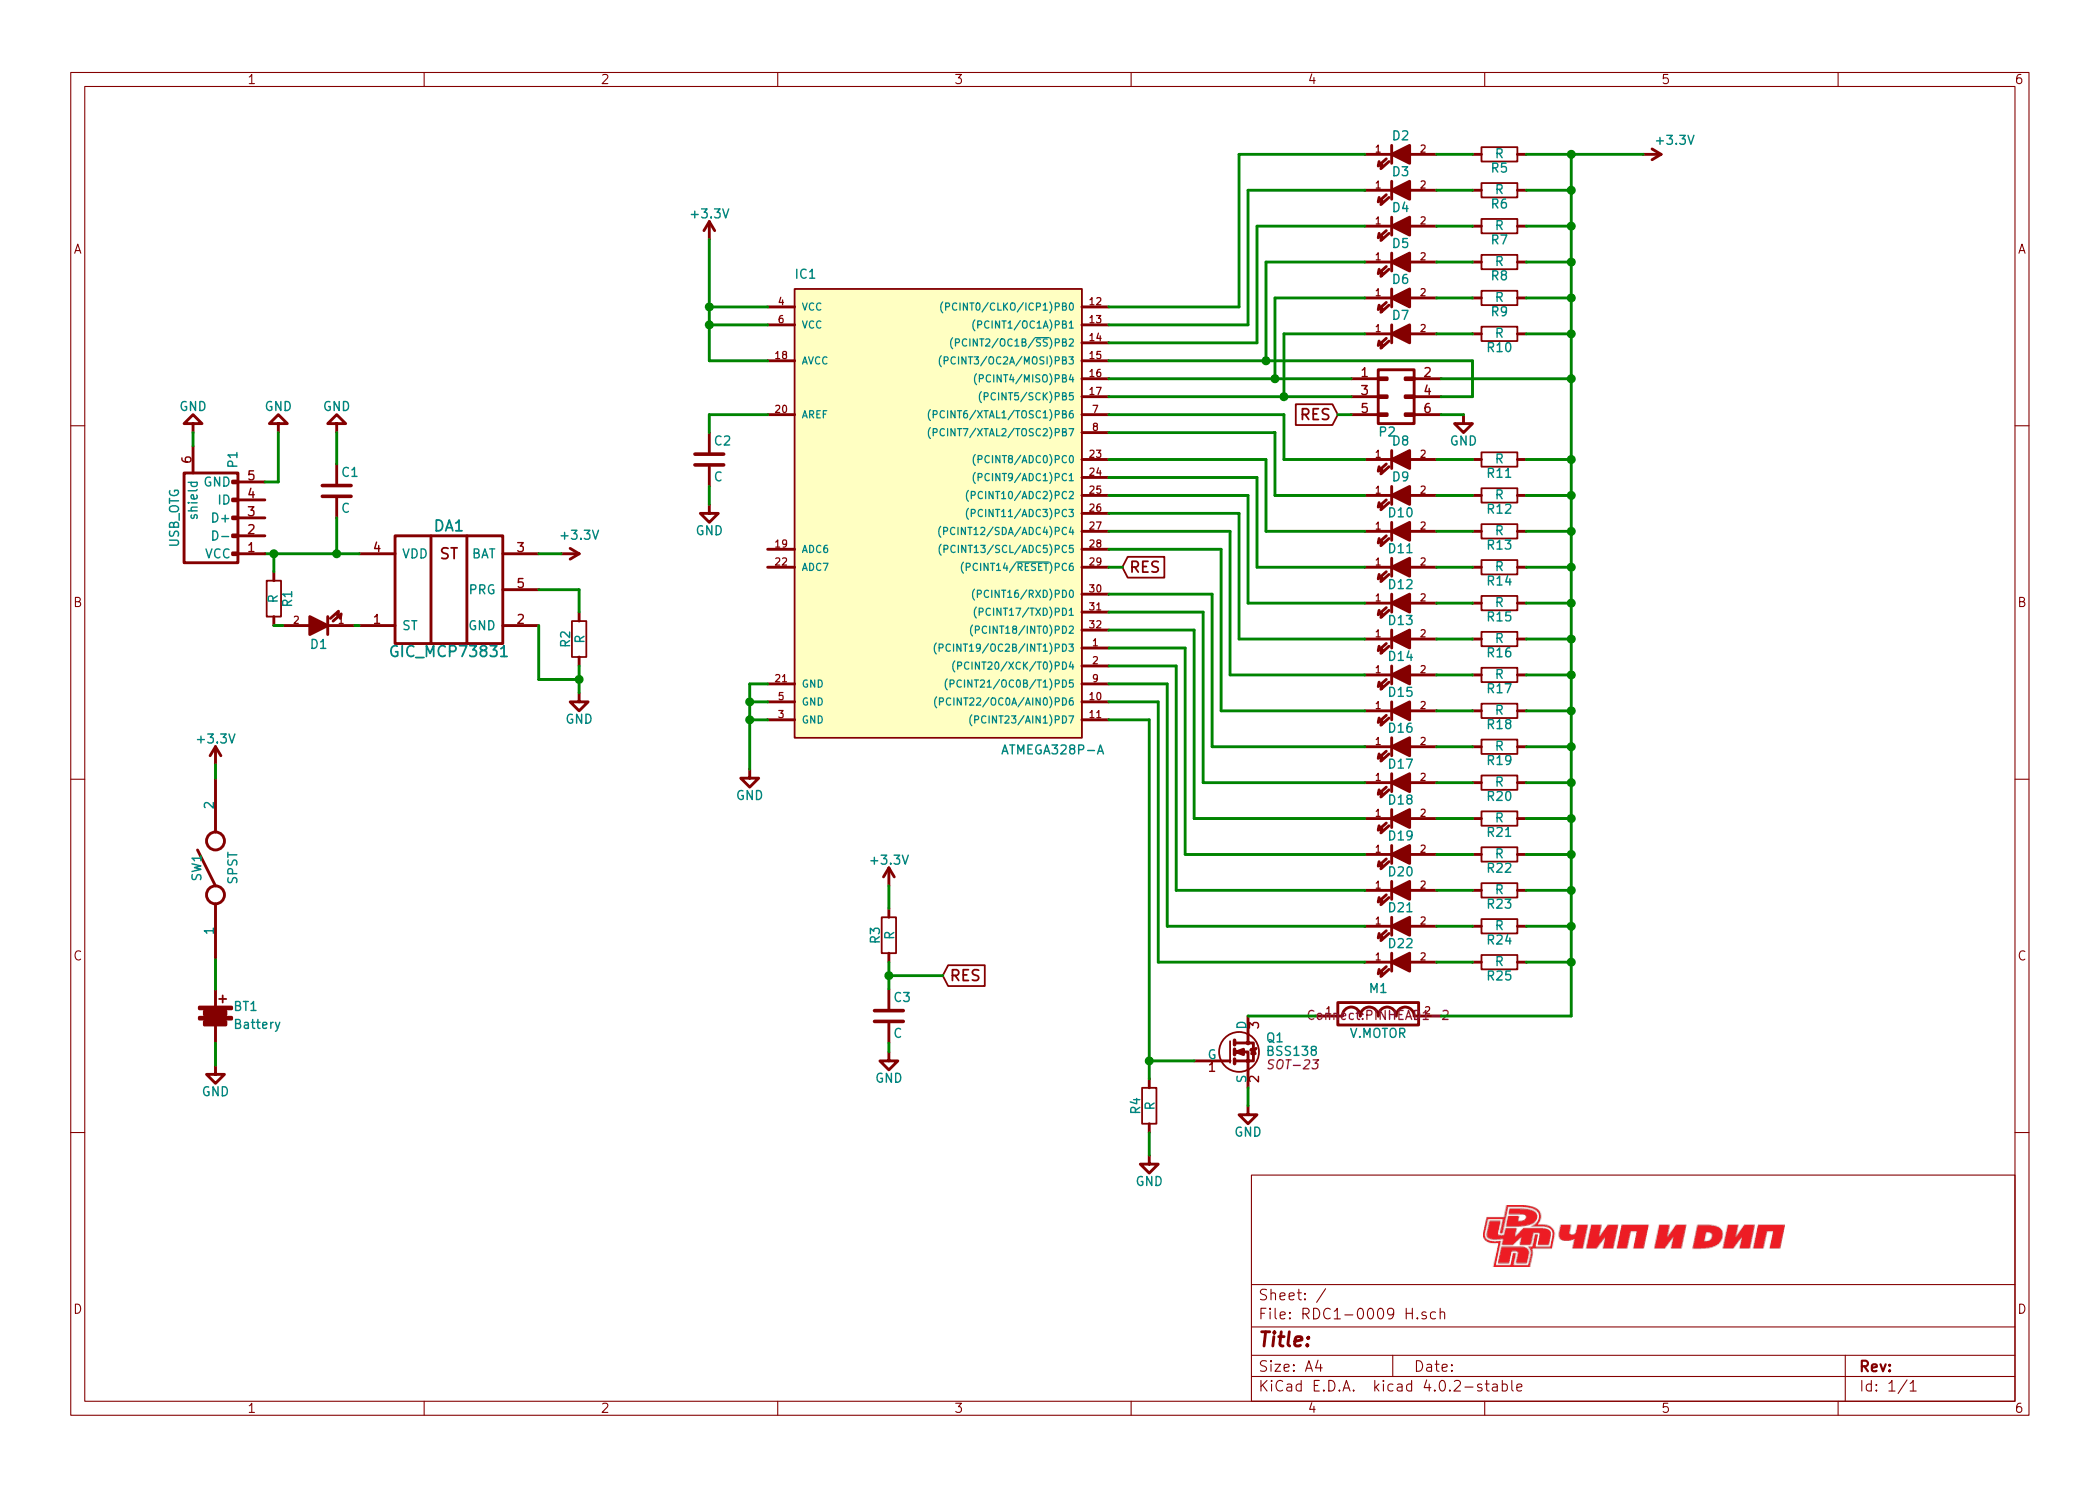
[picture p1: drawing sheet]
EESchema Schematic File Version 2
LIBS:power
LIBS:device
LIBS:transistors
LIBS:conn
LIBS:linear
LIBS:regul
LIBS:74xx
LIBS:cmos4000
LIBS:adc-dac
LIBS:memory
LIBS:xilinx
LIBS:microcontrollers
LIBS:dsp
LIBS:microchip
LIBS:analog_switches
LIBS:motorola
LIBS:texas
LIBS:intel
LIBS:audio
LIBS:interface
LIBS:digital-audio
LIBS:philips
LIBS:display
LIBS:cypress
LIBS:siliconi
LIBS:opto
LIBS:atmel
LIBS:contrib
LIBS:valves
LIBS:RDC1-0009 H-cache
EELAYER 25 0
EELAYER END
$Descr A4 11693 8268
encoding utf-8
Sheet 1 1
Title ""
Date ""
Rev ""
Comp ""
Comment1 ""
Comment2 ""
Comment3 ""
Comment4 ""
$EndDescr
$Comp
L ATMEGA328P-A IC1
U 1 1
P 5175 2800
F 0 "IC1" H 4425 4050 50  0000 L BNN
F 1 "ATMEGA328P-A" H 5575 1400 50  0000 L BNN
F 2 "Housings_QFP:LQFP-32_7x7mm_Pitch0.8mm" H 5175 2800 50  0001 C CIN
F 3 "" H 5175 2800 50  0000 C CNN
	1    5175 2800
	1    0    0    -1  
$EndComp
$Comp
L CONN_02X03 P2
U 1 1
P 7775 2200
F 0 "P2" H 7725 2000 50  0000 C CNN
F 1 "CONN_02X03" H 7775 2000 50  0001 C CNN
F 2 "NewComponents:Pin_Header_Straight_2x03_mm" H 7775 1000 50  0001 C CNN
F 3 "" H 7775 1000 50  0000 C CNN
	1    7775 2200
	1    0    0    -1  
$EndComp
$Comp
L LED D7
U 1 1
P 7800 1850
F 0 "D7" H 7800 1950 50  0000 C CNN
F 1 "LED" H 7800 1750 50  0001 C CNN
F 2 "LEDs:LED_0805" H 7800 1850 50  0001 C CNN
F 3 "" H 7800 1850 50  0000 C CNN
	1    7800 1850
	1    0    0    -1  
$EndComp
$Comp
L R R10
U 1 1
P 8350 1850
F 0 "R10" V 8430 1850 50  0000 C CNN
F 1 "R" V 8350 1850 50  0000 C CNN
F 2 "R_0805_HandSoldering" V 8280 1850 50  0001 C CNN
F 3 "" H 8350 1850 50  0000 C CNN
	1    8350 1850
	0    1    1    0   
$EndComp
$Comp
L LED D6
U 1 1
P 7800 1650
F 0 "D6" H 7800 1750 50  0000 C CNN
F 1 "LED" H 7800 1550 50  0001 C CNN
F 2 "LEDs:LED_0805" H 7800 1650 50  0001 C CNN
F 3 "" H 7800 1650 50  0000 C CNN
	1    7800 1650
	1    0    0    -1  
$EndComp
$Comp
L LED D5
U 1 1
P 7800 1450
F 0 "D5" H 7800 1550 50  0000 C CNN
F 1 "LED" H 7800 1350 50  0001 C CNN
F 2 "LEDs:LED_0805" H 7800 1450 50  0001 C CNN
F 3 "" H 7800 1450 50  0000 C CNN
	1    7800 1450
	1    0    0    -1  
$EndComp
$Comp
L LED D4
U 1 1
P 7800 1250
F 0 "D4" H 7800 1350 50  0000 C CNN
F 1 "LED" H 7800 1150 50  0001 C CNN
F 2 "LEDs:LED_0805" H 7800 1250 50  0001 C CNN
F 3 "" H 7800 1250 50  0000 C CNN
	1    7800 1250
	1    0    0    -1  
$EndComp
$Comp
L LED D3
U 1 1
P 7800 1050
F 0 "D3" H 7800 1150 50  0000 C CNN
F 1 "LED" H 7800 950 50  0001 C CNN
F 2 "LEDs:LED_0805" H 7800 1050 50  0001 C CNN
F 3 "" H 7800 1050 50  0000 C CNN
	1    7800 1050
	1    0    0    -1  
$EndComp
$Comp
L LED D2
U 1 1
P 7800 850
F 0 "D2" H 7800 950 50  0000 C CNN
F 1 "LED" H 7800 750 50  0001 C CNN
F 2 "LEDs:LED_0805" H 7800 850 50  0001 C CNN
F 3 "" H 7800 850 50  0000 C CNN
	1    7800 850 
	1    0    0    -1  
$EndComp
Text GLabel 7450 2300 0    60   Input ~ 0
RES
Text GLabel 6250 3150 2    60   Input ~ 0
RES
$Comp
L LED D8
U 1 1
P 7800 2550
F 0 "D8" H 7800 2650 50  0000 C CNN
F 1 "LED" H 7800 2450 50  0001 C CNN
F 2 "LEDs:LED_0805" H 7800 2550 50  0001 C CNN
F 3 "" H 7800 2550 50  0000 C CNN
	1    7800 2550
	1    0    0    -1  
$EndComp
$Comp
L LED D9
U 1 1
P 7800 2750
F 0 "D9" H 7800 2850 50  0000 C CNN
F 1 "LED" H 7800 2650 50  0001 C CNN
F 2 "LEDs:LED_0805" H 7800 2750 50  0001 C CNN
F 3 "" H 7800 2750 50  0000 C CNN
	1    7800 2750
	1    0    0    -1  
$EndComp
$Comp
L LED D10
U 1 1
P 7800 2950
F 0 "D10" H 7800 3050 50  0000 C CNN
F 1 "LED" H 7800 2850 50  0001 C CNN
F 2 "LEDs:LED_0805" H 7800 2950 50  0001 C CNN
F 3 "" H 7800 2950 50  0000 C CNN
	1    7800 2950
	1    0    0    -1  
$EndComp
$Comp
L LED D11
U 1 1
P 7800 3150
F 0 "D11" H 7800 3250 50  0000 C CNN
F 1 "LED" H 7800 3050 50  0001 C CNN
F 2 "LEDs:LED_0805" H 7800 3150 50  0001 C CNN
F 3 "" H 7800 3150 50  0000 C CNN
	1    7800 3150
	1    0    0    -1  
$EndComp
$Comp
L LED D12
U 1 1
P 7800 3350
F 0 "D12" H 7800 3450 50  0000 C CNN
F 1 "LED" H 7800 3250 50  0001 C CNN
F 2 "LEDs:LED_0805" H 7800 3350 50  0001 C CNN
F 3 "" H 7800 3350 50  0000 C CNN
	1    7800 3350
	1    0    0    -1  
$EndComp
$Comp
L LED D13
U 1 1
P 7800 3550
F 0 "D13" H 7800 3650 50  0000 C CNN
F 1 "LED" H 7800 3450 50  0001 C CNN
F 2 "LEDs:LED_0805" H 7800 3550 50  0001 C CNN
F 3 "" H 7800 3550 50  0000 C CNN
	1    7800 3550
	1    0    0    -1  
$EndComp
$Comp
L LED D14
U 1 1
P 7800 3750
F 0 "D14" H 7800 3850 50  0000 C CNN
F 1 "LED" H 7800 3650 50  0001 C CNN
F 2 "LEDs:LED_0805" H 7800 3750 50  0001 C CNN
F 3 "" H 7800 3750 50  0000 C CNN
	1    7800 3750
	1    0    0    -1  
$EndComp
$Comp
L LED D15
U 1 1
P 7800 3950
F 0 "D15" H 7800 4050 50  0000 C CNN
F 1 "LED" H 7800 3850 50  0001 C CNN
F 2 "LEDs:LED_0805" H 7800 3950 50  0001 C CNN
F 3 "" H 7800 3950 50  0000 C CNN
	1    7800 3950
	1    0    0    -1  
$EndComp
$Comp
L LED D16
U 1 1
P 7800 4150
F 0 "D16" H 7800 4250 50  0000 C CNN
F 1 "LED" H 7800 4050 50  0001 C CNN
F 2 "LEDs:LED_0805" H 7800 4150 50  0001 C CNN
F 3 "" H 7800 4150 50  0000 C CNN
	1    7800 4150
	1    0    0    -1  
$EndComp
$Comp
L LED D17
U 1 1
P 7800 4350
F 0 "D17" H 7800 4450 50  0000 C CNN
F 1 "LED" H 7800 4250 50  0001 C CNN
F 2 "LEDs:LED_0805" H 7800 4350 50  0001 C CNN
F 3 "" H 7800 4350 50  0000 C CNN
	1    7800 4350
	1    0    0    -1  
$EndComp
$Comp
L LED D18
U 1 1
P 7800 4550
F 0 "D18" H 7800 4650 50  0000 C CNN
F 1 "LED" H 7800 4450 50  0001 C CNN
F 2 "LEDs:LED_0805" H 7800 4550 50  0001 C CNN
F 3 "" H 7800 4550 50  0000 C CNN
	1    7800 4550
	1    0    0    -1  
$EndComp
$Comp
L LED D19
U 1 1
P 7800 4750
F 0 "D19" H 7800 4850 50  0000 C CNN
F 1 "LED" H 7800 4650 50  0001 C CNN
F 2 "LEDs:LED_0805" H 7800 4750 50  0001 C CNN
F 3 "" H 7800 4750 50  0000 C CNN
	1    7800 4750
	1    0    0    -1  
$EndComp
$Comp
L LED D20
U 1 1
P 7800 4950
F 0 "D20" H 7800 5050 50  0000 C CNN
F 1 "LED" H 7800 4850 50  0001 C CNN
F 2 "LEDs:LED_0805" H 7800 4950 50  0001 C CNN
F 3 "" H 7800 4950 50  0000 C CNN
	1    7800 4950
	1    0    0    -1  
$EndComp
$Comp
L LED D21
U 1 1
P 7800 5150
F 0 "D21" H 7800 5250 50  0000 C CNN
F 1 "LED" H 7800 5050 50  0001 C CNN
F 2 "LEDs:LED_0805" H 7800 5150 50  0001 C CNN
F 3 "" H 7800 5150 50  0000 C CNN
	1    7800 5150
	1    0    0    -1  
$EndComp
$Comp
L LED D22
U 1 1
P 7800 5350
F 0 "D22" H 7800 5450 50  0000 C CNN
F 1 "LED" H 7800 5250 50  0001 C CNN
F 2 "LEDs:LED_0805" H 7800 5350 50  0001 C CNN
F 3 "" H 7800 5350 50  0000 C CNN
	1    7800 5350
	1    0    0    -1  
$EndComp
$Comp
L R R4
U 1 1
P 6400 6150
F 0 "R4" V 6480 6150 50  0000 C CNN
F 1 "R" V 6400 6150 50  0000 C CNN
F 2 "R_0805_HandSoldering" V 6330 6150 50  0001 C CNN
F 3 "" H 6400 6150 50  0000 C CNN
	1    6400 6150
	-1   0    0    1   
$EndComp
$Comp
L BSS138 Q1
U 1 1
P 6850 5850
F 0 "Q1" H 7050 5925 50  0000 L CNN
F 1 "BSS138" H 7050 5850 50  0000 L CNN
F 2 "SOT-23" H 7050 5775 50  0000 L CIN
F 3 "" H 6850 5850 50  0000 L CNN
	1    6850 5850
	1    0    0    -1  
$EndComp
$Comp
L GND #PWR13
U 1 1
P 6400 6425
F 0 "#PWR13" H 6400 6175 50  0001 C CNN
F 1 "GND" H 6400 6275 50  0000 C CNN
F 2 "" H 6400 6425 50  0000 C CNN
F 3 "" H 6400 6425 50  0000 C CNN
	1    6400 6425
	1    0    0    -1  
$EndComp
$Comp
L GND #PWR14
U 1 1
P 6950 6150
F 0 "#PWR14" H 6950 5900 50  0001 C CNN
F 1 "GND" H 6950 6000 50  0000 C CNN
F 2 "" H 6950 6150 50  0000 C CNN
F 3 "" H 6950 6150 50  0000 C CNN
	1    6950 6150
	1    0    0    -1  
$EndComp
$Comp
L GND #PWR10
U 1 1
P 4175 4275
F 0 "#PWR10" H 4175 4025 50  0001 C CNN
F 1 "GND" H 4175 4125 50  0000 C CNN
F 2 "" H 4175 4275 50  0000 C CNN
F 3 "" H 4175 4275 50  0000 C CNN
	1    4175 4275
	1    0    0    -1  
$EndComp
$Comp
L FILTER M1
U 1 1
P 7675 5650
F 0 "M1" H 7675 5800 50  0000 C CNN
F 1 "V.MOTOR" H 7675 5550 50  0000 C CNN
F 2 "Connect:PINHEAD1-2" H 7675 5650 50  0000 C CNN
F 3 "" H 7675 5650 50  0000 C CNN
	1    7675 5650
	1    0    0    -1  
$EndComp
$Comp
L R R9
U 1 1
P 8350 1650
F 0 "R9" V 8430 1650 50  0000 C CNN
F 1 "R" V 8350 1650 50  0000 C CNN
F 2 "R_0805_HandSoldering" V 8280 1650 50  0001 C CNN
F 3 "" H 8350 1650 50  0000 C CNN
	1    8350 1650
	0    1    1    0   
$EndComp
$Comp
L R R8
U 1 1
P 8350 1450
F 0 "R8" V 8430 1450 50  0000 C CNN
F 1 "R" V 8350 1450 50  0000 C CNN
F 2 "R_0805_HandSoldering" V 8280 1450 50  0001 C CNN
F 3 "" H 8350 1450 50  0000 C CNN
	1    8350 1450
	0    1    1    0   
$EndComp
$Comp
L R R7
U 1 1
P 8350 1250
F 0 "R7" V 8430 1250 50  0000 C CNN
F 1 "R" V 8350 1250 50  0000 C CNN
F 2 "R_0805_HandSoldering" V 8280 1250 50  0001 C CNN
F 3 "" H 8350 1250 50  0000 C CNN
	1    8350 1250
	0    1    1    0   
$EndComp
$Comp
L R R6
U 1 1
P 8350 1050
F 0 "R6" V 8430 1050 50  0000 C CNN
F 1 "R" V 8350 1050 50  0000 C CNN
F 2 "R_0805_HandSoldering" V 8280 1050 50  0001 C CNN
F 3 "" H 8350 1050 50  0000 C CNN
	1    8350 1050
	0    1    1    0   
$EndComp
$Comp
L R R5
U 1 1
P 8350 850
F 0 "R5" V 8430 850 50  0000 C CNN
F 1 "R" V 8350 850 50  0000 C CNN
F 2 "Resistors_SMD:R_0805_HandSoldering" V 8280 850 50  0001 C CNN
F 3 "" H 8350 850 50  0000 C CNN
	1    8350 850 
	0    1    1    0   
$EndComp
$Comp
L GND #PWR15
U 1 1
P 8150 2300
F 0 "#PWR15" H 8150 2050 50  0001 C CNN
F 1 "GND" H 8150 2150 50  0000 C CNN
F 2 "" H 8150 2300 50  0000 C CNN
F 3 "" H 8150 2300 50  0000 C CNN
	1    8150 2300
	1    0    0    -1  
$EndComp
$Comp
L R R11
U 1 1
P 8350 2550
F 0 "R11" V 8430 2550 50  0000 C CNN
F 1 "R" V 8350 2550 50  0000 C CNN
F 2 "R_0805_HandSoldering" V 8280 2550 50  0001 C CNN
F 3 "" H 8350 2550 50  0000 C CNN
	1    8350 2550
	0    1    1    0   
$EndComp
$Comp
L R R17
U 1 1
P 8350 3750
F 0 "R17" V 8430 3750 50  0000 C CNN
F 1 "R" V 8350 3750 50  0000 C CNN
F 2 "R_0805_HandSoldering" V 8280 3750 50  0001 C CNN
F 3 "" H 8350 3750 50  0000 C CNN
	1    8350 3750
	0    1    1    0   
$EndComp
$Comp
L R R16
U 1 1
P 8350 3550
F 0 "R16" V 8430 3550 50  0000 C CNN
F 1 "R" V 8350 3550 50  0000 C CNN
F 2 "R_0805_HandSoldering" V 8280 3550 50  0001 C CNN
F 3 "" H 8350 3550 50  0000 C CNN
	1    8350 3550
	0    1    1    0   
$EndComp
$Comp
L R R15
U 1 1
P 8350 3350
F 0 "R15" V 8430 3350 50  0000 C CNN
F 1 "R" V 8350 3350 50  0000 C CNN
F 2 "R_0805_HandSoldering" V 8280 3350 50  0001 C CNN
F 3 "" H 8350 3350 50  0000 C CNN
	1    8350 3350
	0    1    1    0   
$EndComp
$Comp
L R R14
U 1 1
P 8350 3150
F 0 "R14" V 8430 3150 50  0000 C CNN
F 1 "R" V 8350 3150 50  0000 C CNN
F 2 "R_0805_HandSoldering" V 8280 3150 50  0001 C CNN
F 3 "" H 8350 3150 50  0000 C CNN
	1    8350 3150
	0    1    1    0   
$EndComp
$Comp
L R R13
U 1 1
P 8350 2950
F 0 "R13" V 8430 2950 50  0000 C CNN
F 1 "R" V 8350 2950 50  0000 C CNN
F 2 "R_0805_HandSoldering" V 8280 2950 50  0001 C CNN
F 3 "" H 8350 2950 50  0000 C CNN
	1    8350 2950
	0    1    1    0   
$EndComp
$Comp
L R R12
U 1 1
P 8350 2750
F 0 "R12" V 8430 2750 50  0000 C CNN
F 1 "R" V 8350 2750 50  0000 C CNN
F 2 "R_0805_HandSoldering" V 8280 2750 50  0001 C CNN
F 3 "" H 8350 2750 50  0000 C CNN
	1    8350 2750
	0    1    1    0   
$EndComp
$Comp
L R R18
U 1 1
P 8350 3950
F 0 "R18" V 8430 3950 50  0000 C CNN
F 1 "R" V 8350 3950 50  0000 C CNN
F 2 "R_0805_HandSoldering" V 8280 3950 50  0001 C CNN
F 3 "" H 8350 3950 50  0000 C CNN
	1    8350 3950
	0    1    1    0   
$EndComp
$Comp
L R R24
U 1 1
P 8350 5150
F 0 "R24" V 8430 5150 50  0000 C CNN
F 1 "R" V 8350 5150 50  0000 C CNN
F 2 "R_0805_HandSoldering" V 8280 5150 50  0001 C CNN
F 3 "" H 8350 5150 50  0000 C CNN
	1    8350 5150
	0    1    1    0   
$EndComp
$Comp
L R R23
U 1 1
P 8350 4950
F 0 "R23" V 8430 4950 50  0000 C CNN
F 1 "R" V 8350 4950 50  0000 C CNN
F 2 "R_0805_HandSoldering" V 8280 4950 50  0001 C CNN
F 3 "" H 8350 4950 50  0000 C CNN
	1    8350 4950
	0    1    1    0   
$EndComp
$Comp
L R R22
U 1 1
P 8350 4750
F 0 "R22" V 8430 4750 50  0000 C CNN
F 1 "R" V 8350 4750 50  0000 C CNN
F 2 "R_0805_HandSoldering" V 8280 4750 50  0001 C CNN
F 3 "" H 8350 4750 50  0000 C CNN
	1    8350 4750
	0    1    1    0   
$EndComp
$Comp
L R R21
U 1 1
P 8350 4550
F 0 "R21" V 8430 4550 50  0000 C CNN
F 1 "R" V 8350 4550 50  0000 C CNN
F 2 "R_0805_HandSoldering" V 8280 4550 50  0001 C CNN
F 3 "" H 8350 4550 50  0000 C CNN
	1    8350 4550
	0    1    1    0   
$EndComp
$Comp
L R R20
U 1 1
P 8350 4350
F 0 "R20" V 8430 4350 50  0000 C CNN
F 1 "R" V 8350 4350 50  0000 C CNN
F 2 "R_0805_HandSoldering" V 8280 4350 50  0001 C CNN
F 3 "" H 8350 4350 50  0000 C CNN
	1    8350 4350
	0    1    1    0   
$EndComp
$Comp
L R R19
U 1 1
P 8350 4150
F 0 "R19" V 8430 4150 50  0000 C CNN
F 1 "R" V 8350 4150 50  0000 C CNN
F 2 "R_0805_HandSoldering" V 8280 4150 50  0001 C CNN
F 3 "" H 8350 4150 50  0000 C CNN
	1    8350 4150
	0    1    1    0   
$EndComp
$Comp
L R R25
U 1 1
P 8350 5350
F 0 "R25" V 8430 5350 50  0000 C CNN
F 1 "R" V 8350 5350 50  0000 C CNN
F 2 "R_0805_HandSoldering" V 8280 5350 50  0001 C CNN
F 3 "" H 8350 5350 50  0000 C CNN
	1    8350 5350
	0    1    1    0   
$EndComp
$Comp
L C C2
U 1 1
P 3950 2550
F 0 "C2" H 3975 2650 50  0000 L CNN
F 1 "C" H 3975 2450 50  0000 L CNN
F 2 "Capacitors_SMD:C_0805_HandSoldering" H 3988 2400 50  0001 C CNN
F 3 "" H 3950 2550 50  0000 C CNN
	1    3950 2550
	1    0    0    -1  
$EndComp
$Comp
L GND #PWR9
U 1 1
P 3950 2800
F 0 "#PWR9" H 3950 2550 50  0001 C CNN
F 1 "GND" H 3950 2650 50  0000 C CNN
F 2 "" H 3950 2800 50  0000 C CNN
F 3 "" H 3950 2800 50  0000 C CNN
	1    3950 2800
	1    0    0    -1  
$EndComp
$Comp
L R R3
U 1 1
P 4950 5200
F 0 "R3" V 5030 5200 50  0000 C CNN
F 1 "R" V 4950 5200 50  0000 C CNN
F 2 "R_0805_HandSoldering" V 4880 5200 50  0001 C CNN
F 3 "" H 4950 5200 50  0000 C CNN
	1    4950 5200
	-1   0    0    1   
$EndComp
$Comp
L C C3
U 1 1
P 4950 5650
F 0 "C3" H 4975 5750 50  0000 L CNN
F 1 "C" H 4975 5550 50  0000 L CNN
F 2 "Capacitors_SMD:C_0805_HandSoldering" H 4988 5500 50  0001 C CNN
F 3 "" H 4950 5650 50  0000 C CNN
	1    4950 5650
	1    0    0    -1  
$EndComp
$Comp
L GND #PWR12
U 1 1
P 4950 5850
F 0 "#PWR12" H 4950 5600 50  0001 C CNN
F 1 "GND" H 4950 5700 50  0000 C CNN
F 2 "" H 4950 5850 50  0000 C CNN
F 3 "" H 4950 5850 50  0000 C CNN
	1    4950 5850
	1    0    0    -1  
$EndComp
Text GLabel 5250 5425 2    60   Input ~ 0
RES
$Comp
L Battery BT1
U 1 1
P 1200 5650
F 0 "BT1" H 1300 5700 50  0000 L CNN
F 1 "Battery" H 1300 5600 50  0000 L CNN
F 2 "NewComponents:Pin_Header_Straight_1x02_mm" V 1200 5690 50  0001 C CNN
F 3 "" V 1200 5690 50  0000 C CNN
	1    1200 5650
	1    0    0    -1  
$EndComp
$Comp
L GND #PWR5
U 1 1
P 1200 5925
F 0 "#PWR5" H 1200 5675 50  0001 C CNN
F 1 "GND" H 1200 5775 50  0000 C CNN
F 2 "" H 1200 5925 50  0000 C CNN
F 3 "" H 1200 5925 50  0000 C CNN
	1    1200 5925
	1    0    0    -1  
$EndComp
$Comp
L +3.3V #PWR8
U 1 1
P 3950 1325
F 0 "#PWR8" H 3950 1175 50  0001 C CNN
F 1 "+3.3V" H 3950 1465 50  0000 C CNN
F 2 "" H 3950 1325 50  0000 C CNN
F 3 "" H 3950 1325 50  0000 C CNN
	1    3950 1325
	1    0    0    -1  
$EndComp
$Comp
L +3.3V #PWR16
U 1 1
P 9150 850
F 0 "#PWR16" H 9150 700 50  0001 C CNN
F 1 "+3.3V" V 9075 1025 50  0000 C CNN
F 2 "" H 9150 850 50  0000 C CNN
F 3 "" H 9150 850 50  0000 C CNN
	1    9150 850 
	0    1    1    0   
$EndComp
$Comp
L +3.3V #PWR11
U 1 1
P 4950 4925
F 0 "#PWR11" H 4950 4775 50  0001 C CNN
F 1 "+3.3V" H 4950 5065 50  0000 C CNN
F 2 "" H 4950 4925 50  0000 C CNN
F 3 "" H 4950 4925 50  0000 C CNN
	1    4950 4925
	1    0    0    -1  
$EndComp
$Comp
L GIC_MCP73831 DA1
U 1 1
P 2000 3075
F 0 "DA1" H 2500 3225 60  0000 C CNN
F 1 "GIC_MCP73831" H 2500 2525 60  0000 C CNN
F 2 "NewComponents:SOT-23-5_mm" H 2000 3075 60  0001 C CNN
F 3 "" H 2000 3075 60  0000 C CNN
	1    2000 3075
	1    0    0    -1  
$EndComp
$Comp
L R R2
U 1 1
P 3225 3550
F 0 "R2" V 3305 3550 50  0000 C CNN
F 1 "R" V 3225 3550 50  0000 C CNN
F 2 "R_0805_HandSoldering" V 3155 3550 50  0001 C CNN
F 3 "" H 3225 3550 50  0000 C CNN
	1    3225 3550
	-1   0    0    1   
$EndComp
$Comp
L GND #PWR7
U 1 1
P 3225 3850
F 0 "#PWR7" H 3225 3600 50  0001 C CNN
F 1 "GND" H 3225 3700 50  0000 C CNN
F 2 "" H 3225 3850 50  0000 C CNN
F 3 "" H 3225 3850 50  0000 C CNN
	1    3225 3850
	1    0    0    -1  
$EndComp
Wire Wire Line
	6175 2100 7525 2100
Wire Wire Line
	6175 2200 7525 2200
Wire Wire Line
	8025 2200 8200 2200
Wire Wire Line
	8200 2200 8200 2000
Wire Wire Line
	7450 2300 7525 2300
Wire Wire Line
	6175 3150 6250 3150
Wire Wire Line
	7600 2550 7150 2550
Wire Wire Line
	7150 2550 7150 2300
Wire Wire Line
	7150 2300 6175 2300
Wire Wire Line
	7600 2750 7100 2750
Wire Wire Line
	7100 2750 7100 2400
Wire Wire Line
	7100 2400 6175 2400
Wire Wire Line
	7600 2950 7050 2950
Wire Wire Line
	7050 2950 7050 2550
Wire Wire Line
	7050 2550 6175 2550
Wire Wire Line
	7600 3150 7000 3150
Wire Wire Line
	7000 3150 7000 2650
Wire Wire Line
	7000 2650 6175 2650
Wire Wire Line
	7600 3350 6950 3350
Wire Wire Line
	6950 3350 6950 2750
Wire Wire Line
	6950 2750 6175 2750
Wire Wire Line
	7600 3550 6900 3550
Wire Wire Line
	6900 3550 6900 2850
Wire Wire Line
	6900 2850 6175 2850
Wire Wire Line
	7600 3750 6850 3750
Wire Wire Line
	6850 3750 6850 2950
Wire Wire Line
	6850 2950 6175 2950
Wire Wire Line
	7600 3950 6800 3950
Wire Wire Line
	6800 3950 6800 3050
Wire Wire Line
	6800 3050 6175 3050
Wire Wire Line
	8200 2000 6175 2000
Wire Wire Line
	7600 1850 7150 1850
Wire Wire Line
	7150 1850 7150 2200
Connection ~ 7150 2200
Wire Wire Line
	7600 1650 7100 1650
Wire Wire Line
	7100 1650 7100 2100
Connection ~ 7100 2100
Wire Wire Line
	7600 1450 7050 1450
Wire Wire Line
	7050 1450 7050 2000
Connection ~ 7050 2000
Wire Wire Line
	7600 1250 7000 1250
Wire Wire Line
	7000 1250 7000 1900
Wire Wire Line
	7000 1900 6175 1900
Wire Wire Line
	7600 1050 6950 1050
Wire Wire Line
	6950 1050 6950 1800
Wire Wire Line
	6950 1800 6175 1800
Wire Wire Line
	7600 850  6900 850 
Wire Wire Line
	6900 850  6900 1700
Wire Wire Line
	6900 1700 6175 1700
Wire Wire Line
	7600 4150 6750 4150
Wire Wire Line
	6750 4150 6750 3300
Wire Wire Line
	6750 3300 6175 3300
Wire Wire Line
	7600 4350 6700 4350
Wire Wire Line
	6700 4350 6700 3400
Wire Wire Line
	6700 3400 6175 3400
Wire Wire Line
	7600 4550 6650 4550
Wire Wire Line
	6650 4550 6650 3500
Wire Wire Line
	6650 3500 6175 3500
Wire Wire Line
	7600 4750 6600 4750
Wire Wire Line
	6600 4750 6600 3600
Wire Wire Line
	6600 3600 6175 3600
Wire Wire Line
	7600 4950 6550 4950
Wire Wire Line
	6550 4950 6550 3700
Wire Wire Line
	6550 3700 6175 3700
Wire Wire Line
	7600 5150 6500 5150
Wire Wire Line
	6500 5150 6500 3800
Wire Wire Line
	6500 3800 6175 3800
Wire Wire Line
	7600 5350 6450 5350
Wire Wire Line
	6450 5350 6450 3900
Wire Wire Line
	6450 3900 6175 3900
Wire Wire Line
	6175 4000 6400 4000
Wire Wire Line
	6400 4000 6400 6000
Wire Wire Line
	6400 5900 6650 5900
Connection ~ 6400 5900
Wire Wire Line
	6400 6300 6400 6425
Wire Wire Line
	6950 6050 6950 6150
Wire Wire Line
	4275 3800 4175 3800
Wire Wire Line
	4175 3800 4175 4275
Wire Wire Line
	4275 3900 4175 3900
Connection ~ 4175 3900
Wire Wire Line
	4275 4000 4175 4000
Connection ~ 4175 4000
Wire Wire Line
	7325 5650 6950 5650
Wire Wire Line
	8000 850  8200 850 
Wire Wire Line
	8000 1050 8200 1050
Wire Wire Line
	8000 1250 8200 1250
Wire Wire Line
	8000 1450 8200 1450
Wire Wire Line
	8000 1650 8200 1650
Wire Wire Line
	8000 1850 8200 1850
Wire Wire Line
	8025 2300 8150 2300
Wire Wire Line
	8000 5350 8200 5350
Wire Wire Line
	8000 5150 8200 5150
Wire Wire Line
	8000 4950 8200 4950
Wire Wire Line
	8000 4750 8200 4750
Wire Wire Line
	8000 4550 8200 4550
Wire Wire Line
	8000 4350 8200 4350
Wire Wire Line
	8000 4150 8200 4150
Wire Wire Line
	8000 2550 8200 2550
Wire Wire Line
	8000 2750 8200 2750
Wire Wire Line
	8000 2950 8200 2950
Wire Wire Line
	8000 3150 8200 3150
Wire Wire Line
	8000 3350 8200 3350
Wire Wire Line
	8000 3550 8200 3550
Wire Wire Line
	8000 3750 8200 3750
Wire Wire Line
	8000 3950 8200 3950
Wire Wire Line
	8500 850  9150 850 
Wire Wire Line
	8750 1850 8500 1850
Wire Wire Line
	8750 1650 8500 1650
Connection ~ 8750 1650
Wire Wire Line
	8750 1450 8500 1450
Connection ~ 8750 1450
Wire Wire Line
	8750 1250 8500 1250
Connection ~ 8750 1250
Wire Wire Line
	8500 1050 8750 1050
Connection ~ 8750 1050
Wire Wire Line
	8750 5350 8500 5350
Connection ~ 8750 1850
Wire Wire Line
	8750 2100 8025 2100
Connection ~ 8750 2100
Wire Wire Line
	8750 2550 8500 2550
Connection ~ 8750 2550
Wire Wire Line
	8750 2750 8500 2750
Connection ~ 8750 2750
Wire Wire Line
	8750 2950 8500 2950
Connection ~ 8750 2950
Wire Wire Line
	8750 3150 8500 3150
Connection ~ 8750 3150
Wire Wire Line
	8750 3350 8500 3350
Connection ~ 8750 3350
Wire Wire Line
	8750 3550 8500 3550
Connection ~ 8750 3550
Wire Wire Line
	8750 3750 8500 3750
Connection ~ 8750 3750
Wire Wire Line
	8750 3950 8500 3950
Connection ~ 8750 3950
Wire Wire Line
	8750 4150 8500 4150
Connection ~ 8750 4150
Wire Wire Line
	8750 4350 8500 4350
Connection ~ 8750 4350
Wire Wire Line
	8750 4550 8500 4550
Connection ~ 8750 4550
Wire Wire Line
	8750 4750 8500 4750
Connection ~ 8750 4750
Wire Wire Line
	8750 4950 8500 4950
Connection ~ 8750 4950
Wire Wire Line
	8750 5150 8500 5150
Connection ~ 8750 5150
Connection ~ 8750 5350
Wire Wire Line
	4275 2300 3950 2300
Wire Wire Line
	3950 2300 3950 2400
Wire Wire Line
	3950 2800 3950 2700
Wire Wire Line
	4950 5350 4950 5500
Wire Wire Line
	4950 5800 4950 5850
Wire Wire Line
	5250 5425 4950 5425
Connection ~ 4950 5425
Connection ~ 8750 850 
Wire Wire Line
	4950 4925 4950 5050
Wire Wire Line
	3950 1800 4275 1800
Wire Wire Line
	3950 1325 3950 2000
Wire Wire Line
	4275 1700 3950 1700
Connection ~ 3950 1700
Wire Wire Line
	3950 2000 4275 2000
Connection ~ 3950 1800
Wire Wire Line
	8750 850  8750 5650
Wire Wire Line
	8750 5650 8025 5650
Wire Wire Line
	1200 5325 1200 5500
Wire Wire Line
	1200 5800 1200 5925
Wire Wire Line
	3225 3400 3225 3275
Wire Wire Line
	3225 3275 3000 3275
Wire Wire Line
	3225 3700 3225 3850
Wire Wire Line
	3000 3475 3000 3775
Wire Wire Line
	3000 3775 3225 3775
Connection ~ 3225 3775
$Comp
L +3.3V #PWR6
U 1 1
P 3125 3075
F 0 "#PWR6" H 3125 2925 50  0001 C CNN
F 1 "+3.3V" V 3025 3175 50  0000 C CNN
F 2 "" H 3125 3075 50  0000 C CNN
F 3 "" H 3125 3075 50  0000 C CNN
	1    3125 3075
	0    1    1    0   
$EndComp
Wire Wire Line
	3125 3075 3000 3075
$Comp
L C C1
U 1 1
P 1875 2725
F 0 "C1" H 1900 2825 50  0000 L CNN
F 1 "C" H 1900 2625 50  0000 L CNN
F 2 "Capacitors_SMD:C_0805_HandSoldering" H 1913 2575 50  0001 C CNN
F 3 "" H 1875 2725 50  0000 C CNN
	1    1875 2725
	1    0    0    -1  
$EndComp
$Comp
L GND #PWR3
U 1 1
P 1875 2400
F 0 "#PWR3" H 1875 2150 50  0001 C CNN
F 1 "GND" H 1875 2250 50  0000 C CNN
F 2 "" H 1875 2400 50  0000 C CNN
F 3 "" H 1875 2400 50  0000 C CNN
	1    1875 2400
	-1   0    0    1   
$EndComp
Wire Wire Line
	1875 2400 1875 2575
Wire Wire Line
	1875 3075 1875 2875
Wire Wire Line
	1475 3075 2000 3075
$Comp
L USB_OTG P1
U 1 1
P 1175 2875
F 0 "P1" H 1500 2750 50  0000 C CNN
F 1 "USB_OTG" H 1175 3075 50  0000 C CNN
F 2 "NewComponents:USB_Mini-B_mm" V 1125 2775 50  0001 C CNN
F 3 "" V 1125 2775 50  0000 C CNN
	1    1175 2875
	0    -1   -1   0   
$EndComp
Connection ~ 1875 3075
$Comp
L GND #PWR2
U 1 1
P 1550 2400
F 0 "#PWR2" H 1550 2150 50  0001 C CNN
F 1 "GND" H 1550 2250 50  0000 C CNN
F 2 "" H 1550 2400 50  0000 C CNN
F 3 "" H 1550 2400 50  0000 C CNN
	1    1550 2400
	-1   0    0    1   
$EndComp
Wire Wire Line
	1475 2675 1550 2675
Wire Wire Line
	1550 2675 1550 2400
$Comp
L GND #PWR1
U 1 1
P 1075 2400
F 0 "#PWR1" H 1075 2150 50  0001 C CNN
F 1 "GND" H 1075 2250 50  0000 C CNN
F 2 "" H 1075 2400 50  0000 C CNN
F 3 "" H 1075 2400 50  0000 C CNN
	1    1075 2400
	-1   0    0    1   
$EndComp
Wire Wire Line
	1075 2400 1075 2475
$Comp
L LED D1
U 1 1
P 1775 3475
F 0 "D1" H 1775 3575 50  0000 C CNN
F 1 "LED" H 1775 3375 50  0001 C CNN
F 2 "LEDs:LED_0805" H 1775 3475 50  0001 C CNN
F 3 "" H 1775 3475 50  0000 C CNN
	1    1775 3475
	-1   0    0    1   
$EndComp
$Comp
L R R1
U 1 1
P 1525 3325
F 0 "R1" V 1605 3325 50  0000 C CNN
F 1 "R" V 1525 3325 50  0000 C CNN
F 2 "R_0805_HandSoldering" V 1455 3325 50  0001 C CNN
F 3 "" H 1525 3325 50  0000 C CNN
	1    1525 3325
	1    0    0    -1  
$EndComp
Wire Wire Line
	1575 3475 1525 3475
Wire Wire Line
	1975 3475 2000 3475
Wire Wire Line
	1525 3175 1525 3075
Connection ~ 1525 3075
$Comp
L SPST SW1
U 1 1
P 1200 4825
F 0 "SW1" H 1200 4925 50  0000 C CNN
F 1 "SPST" H 1200 4725 50  0000 C CNN
F 2 "SWITCH_RELAY:SWITCH-mmp122-r" H 1200 4825 50  0001 C CNN
F 3 "" H 1200 4825 50  0000 C CNN
	1    1200 4825
	0    -1   -1   0   
$EndComp
$Comp
L +3.3V #PWR4
U 1 1
P 1200 4250
F 0 "#PWR4" H 1200 4100 50  0001 C CNN
F 1 "+3.3V" H 1200 4390 50  0000 C CNN
F 2 "" H 1200 4250 50  0000 C CNN
F 3 "" H 1200 4250 50  0000 C CNN
	1    1200 4250
	1    0    0    -1  
$EndComp
Wire Wire Line
	1200 4250 1200 4325
$EndSCHEMATC
